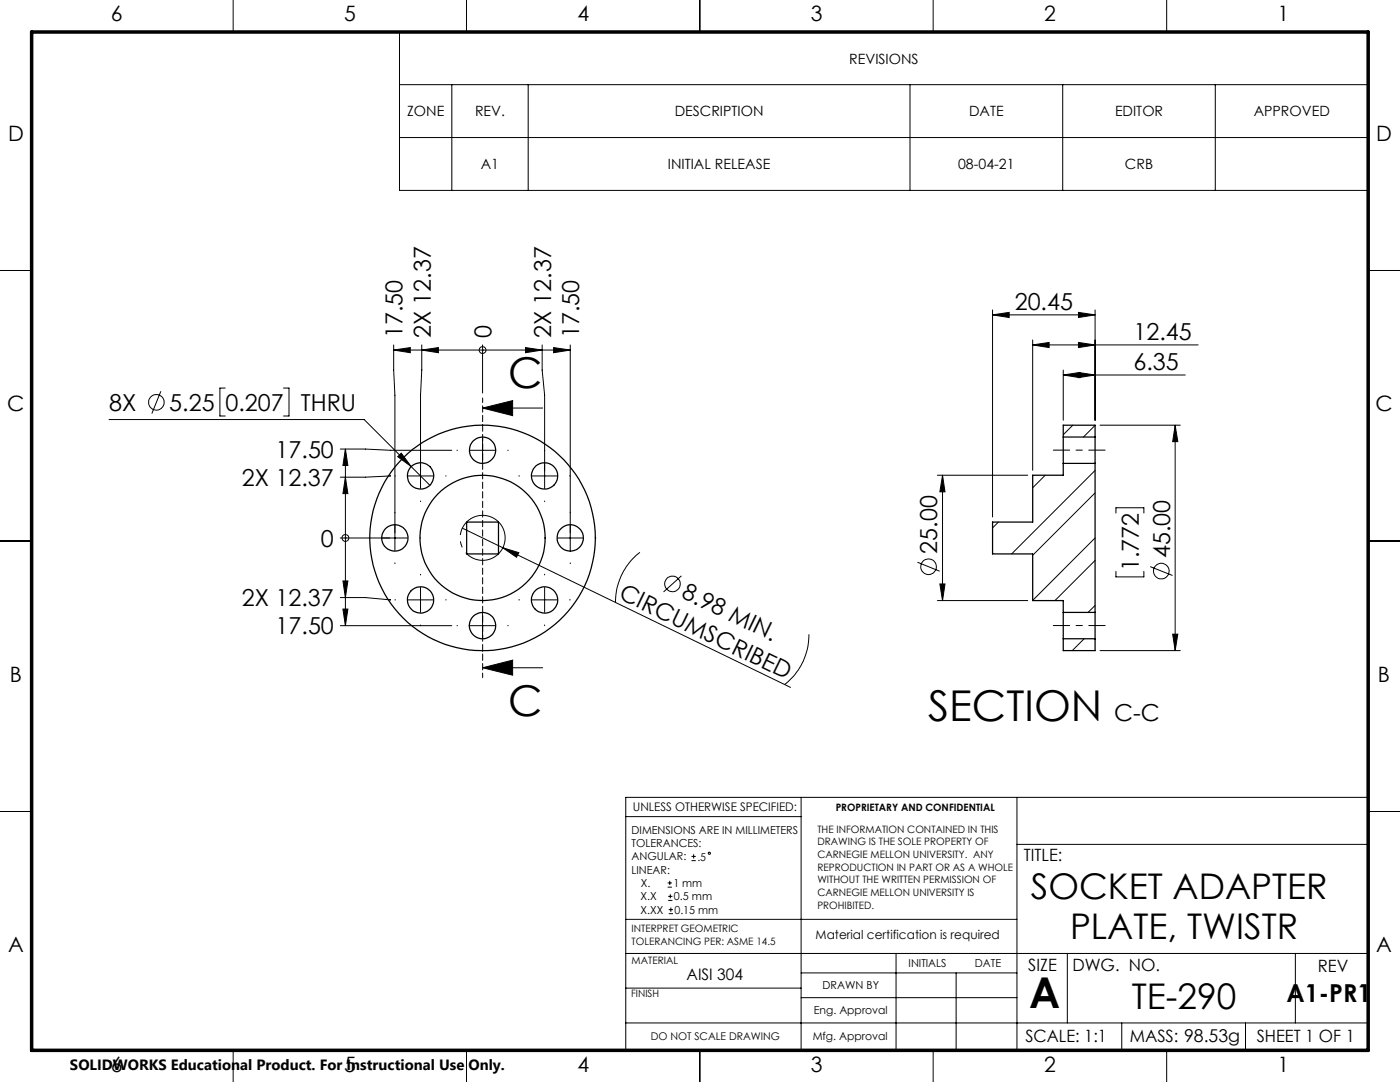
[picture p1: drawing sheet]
<svg xmlns="http://www.w3.org/2000/svg" width="279mm" height="216mm" viewBox="0 0 279 216" stroke-linecap="round" stroke-linejoin="round" font-family="sans-serif">
<g fill="none" stroke="#000" stroke-width=".2">
<path d="M46.5 0v6.4M79.7 6.4h193.3v31.6h-193.3zM79.7 16.9h193.3M90.2 16.9v21.1M93.1 0v6.4M105.4 16.9v21.1M139.7 0v6.4M181.6 16.9v21.1M186.2 0v6.4M212.1 16.9v21.1M232.8 0v6.4M242.5 16.9v21.1"/>
<path d="M79.7 27.4h193.3M0 54h6.3M273 54h6.4M32.1 78.1l-1.8 4.4M44.9 77.4h-1v5.6h1M56.6 77.4h1.1v5.6h-1.1M78.6 69.8l3.3-.4v1zM78.6 69.8h35.2M78.6 68.8v5l.2 5v31.1M84.2 69.8l3.3-.4v1zM84.2 68.8v5l-.3 5v18.7M96.3 69.8h.1"/>
<path d="M96.3 68.8v9.6M104.9 69.4l3.3 .4-3.3 .6zM108.2 68.8v5l.5 5v18.7M110.5 69.4l3.3 .4-3.3 .6zM113.8 68.8v41.1M198.1 62.8l3.3-.5v1.1zM198.1 61.8v41.4M198.1 62.8h20.4M206.1 67.8v26M206.1 68.8h33M206.1 68.8l3.3-.5v1.1zM212.2 74.8l3.3-.5v1.1z"/>
<path d="M212.2 73.8v10.1M212.2 74.8h24.3M215.2 74.3l3.3 .5-3.3 .6zM215.2 68.3l3.3 .5-3.3 .6zM215.2 62.3l3.3 .5-3.3 .6zM218.5 61.8v22.1M21.8 83.7h50.9l13.1 13.1M67.9 89.6h5l5 .3h12.3M68.9 89.6v35.2M68.9 95.2l.5 3.3h-1zM68.9 89.6l.5 3.3h-1zM77.8 95h.1l-5 .2h-5"/>
<path d="M78.8 95h.1M79.4 91.1l.7-.7 2 2.7zM81.4 95h5M83.9 100v.1M88.9 95h.1M91.2 89.9h.1M93.8 89.9h5M96.3 84.7v.1M96.3 87.3v5M96.3 94.8v.2M96.3 81.4l6-1.5v3zM96.3 81.4h12"/>
<path d="M101.3 89.9h.1M103.5 95h.2M106.2 95h5M108.7 100v.1M113.7 95h.1M187.1 94.8h18M188.1 94.8l.5 3.3h-1zM188.1 94.8v25M208.6 94.8l-2.5 2.5M214.1 84.8l-1.9 1.9M218.5 93.9l-16.6 16.6M218.5 84.9l-2.3 2.3"/>
<path d="M218.5 98.4l-12.4 12.4M219.5 84.8h16M234.5 84.8l.6 3.3h-1.1zM234.5 84.8v45M0 107.9h6.4M67.9 107.4h13.4M67.9 119.2h5l5 .5h-.1M68.4 115.9h1l-.5 3.3zM68.9 107.4h.1M78.8 119.7h.1M78.8 112.3v.2M81.4 119.7h5"/>
<path d="M83.8 107.4h.1M83.9 114.6v.1M83.9 117.2v5M88.9 119.7h.1M92.3 105.4l65.5 31.8M96.3 119.7v.1M100.3 109.3l3.2 1-.4 .9zM103.5 119.7h.2M106.2 119.7h5M108.7 107.4h.1M108.7 114.6v.1M108.7 117.2v5"/>
<path d="M111.3 107.4h5M113.7 119.7h.1M113.8 112.3v.2M118.8 107.4h.1M127.7 110.2a12.6 12.6 0 0 0-4.9 10.1M136 114.9l-3.6 3.2M183.1 112.2l4.4 1.8M187.1 119.8h18M187.6 116.5h1l-.5 3.3zM199.2 104.2l-1.1 1.1M218.5 107.4l-12.4 12.4M218.5 111.8l-8 8"/>
<path d="M222.7 102.4v-1.1h5.6v1.1M222.7 114v1.1h5.6v-1.1M229.6 113.1l4.4 1.7M273 107.9h6.4M67.9 124.8h22.3M68.4 121.5h1l-.5 3.3zM83.9 124.7v.1M91.2 124.8h.1M93.8 124.8h5M96.3 122.3v5.1M96.3 129.8v.2M96.3 133.2l6-1.5v3z"/>
<path d="M96.3 133.2h12M101.3 124.8h.1M108.7 124.7v.1M161.4 126.6a12.3 12.3 0 0 1-4.8 10M216.4 127.5l-2.4 2.3M218.5 120.8l-1.4 1.4M219.5 129.8h16M234 126.5h1.1l-.6 3.3zM159.9 159.1v50.3M203 159.1v50.3M273 159.1h-148.1v50.5M0 161.9h6.3"/>
<path d="M124.9 162.9h35M133.2 177h.9M133.2 176.2h.9M133.3 179.7h.9M133.3 178.9h.9M133.7 175.8v.8M133.8 178.4v.8M138 171.7h.9M138 170.9h.9M138.4 170.5v.8M203 168.5h70M273 161.9h6.4"/>
<path d="M124.9 197.2h35M124.9 190.3h148.1M124.9 183.4h78.1M133.5 182.3h.8M133.5 181.5h.8M133.9 181.1v.8M159.9 199.1h43.1M159.9 194.1h43.1M178.8 190.3v19.1M190.8 194.1v15.3M213 190.3v13.8M258.5 190.3v13.8"/>
<path d="M46.5 209.6v6.3M93.1 209.6v6.3M124.9 204.1h148.1M139.7 209.6v6.3M186.2 209.6v6.3M223.9 204.1v5.4M232.8 209.6v6.3M248.6 204.1v5.4"/>
<circle cx="96.3" cy="69.8" r=".69"/>
<circle cx="31.2" cy="80.3" r="1.55"/>
<circle cx="68.9" cy="107.3" r=".68"/>
<circle cx="134.2" cy="116.5" r="1.55"/>
<circle cx="185.3" cy="113.1" r="1.55"/>
<circle cx="231.8" cy="113.9" r="1.55"/>
<circle cx="141.6" cy="170.3" r=".21"/>
</g>
<path d="M100.6 106a4.5 4.5 0 0 0-7.5-1.8 4.5 4.5 0 0 0 2 7.4 4.5 4.5 0 0 0 5.6-5.3l-.1-.3" fill="none" stroke="#000" stroke-width=".2" stroke-dasharray="15.2 1.3 1.3 1.3" stroke-dashoffset="3" stroke-linecap="butt"/>
<path d="M220.6 89.8h-10.4M220.6 124.8h-10.4" fill="none" stroke="#000" stroke-width=".2" stroke-dasharray="15.2 1.3 1.3 1.3" stroke-dashoffset="12"/>
<path d="M96.3 79.4v55.8" fill="none" stroke="#000" stroke-width=".2" stroke-dasharray="1.3 .6" stroke-dashoffset=".4"/>
<path d="M6.3 6.4h266.7v203.2h-266.7z" fill="none" stroke="#000" stroke-width=".7"/>
<g fill="#000">
<path d="M100.3 109.3l3.2 1-.4 .9z"/>
<path d="M84.2 69.8l3.3-.4v1zM104.9 69.4l3.3 .4-3.3 .6zM110.5 69.4l3.3 .4-3.3 .6zM78.6 69.8l3.3-.4v1z"/>
<path d="M215.2 74.3l3.3 .5-3.3 .6zM212.2 74.8l3.3-.5v1.1z"/>
<path d="M68.9 95.2l.5 3.3h-1zM68.9 89.6l.5 3.3h-1zM68.4 115.9h1l-.5 3.3zM68.4 121.5h1l-.5 3.3z"/>
<path d="M80.1 90.4l-.7 .7 2.7 2zM206.1 68.8l3.3-.5v1.1zM215.2 68.3l3.3 .5-3.3 .6zM198.1 62.8l3.3-.5v1.1zM215.2 62.3l3.3 .5-3.3 .6z"/>
<path d="M96.3 81.4l6-1.5v3zM96.3 133.2l6-1.5v3z"/>
<path d="M188.1 94.8l.5 3.3h-1zM187.6 116.5h1l-.5 3.3zM234.5 84.8l.6 3.3h-1.1zM234 126.5h1.1l-.6 3.3z"/>
</g>
<g fill="none" stroke="#000" stroke-width=".25">
<path d="M212.2 87.2v5.3M212.2 92.5v2.3h-6.1v9.4h-8v6.3h8v9.3h6.1v2.4M212.2 87.2v-2.4h6.3v2.4M212.2 92.5h6.3M212.2 87.2h6.3M218.5 87.2v5.3M218.5 92.5v29.7M93.1 104.2h6.4v6.3h-6.4zM212.2 122.2v5.3M212.2 127.5v2.3h6.3v-2.3M212.2 127.5h6.3M212.2 122.2h6.3"/>
<path d="M218.5 122.2v5.3"/>
<circle cx="83.9" cy="95" r="2.63"/>
<circle cx="96.3" cy="89.8" r="2.62"/>
<circle cx="108.7" cy="95" r="2.62"/>
<circle cx="78.8" cy="107.3" r="2.63"/>
<circle cx="83.9" cy="119.7" r="2.62"/>
<circle cx="96.3" cy="107.3" r="12.5"/>
<circle cx="96.3" cy="107.3" r="22.5"/>
<circle cx="108.7" cy="119.7" r="2.63"/>
<circle cx="113.8" cy="107.3" r="2.63"/>
<circle cx="96.3" cy="124.8" r="2.63"/>
</g>
<g font-size="8.5">
<text x="101.4" y="77.4">C</text>
<text x="101.4" y="142.9">C</text>
<text x="185.2" y="143.9">SECTION</text>
<text x="205.4" y="201.2">A</text>
</g>
<g font-size="7.1">
<text x="205.7" y="179.4">SOCKET ADAPTER</text>
<text x="213.5" y="187.4">PLATE, TWISTR</text>
<text x="225.9" y="201.3">TE-290</text>
</g>
<text font-size="4.9" x="256.8" y="199.9">A1-PR1</text>
<g font-size="4.7">
<text x="202.5" y="61.8">20.45</text>
<text x="80.3" y="67.5" transform="rotate(-90 80.3 67.5)">17.50</text>
<text x="86" y="67.5" transform="rotate(-90 86 67.5)">2X 12.37</text>
<text x="98.1" y="67.5" transform="rotate(-90 98.1 67.5)">0</text>
<text x="110" y="67.5" transform="rotate(-90 110 67.5)">2X 12.37</text>
<text x="115.6" y="67.5" transform="rotate(-90 115.6 67.5)">17.50</text>
<text x="226.2" y="67.8">12.45</text>
<text x="226.2" y="73.8">6.35</text>
<text x="21.8" y="82">8X</text>
<text x="33.8" y="82">5.25</text>
<text x="45" y="82">0.207</text>
<text x="60" y="82">THRU</text>
<text x="55" y="91.3">17.50</text>
<text x="48.3" y="97">2X 12.37</text>
<text x="64.1" y="109.1">0</text>
<text x="187" y="110.5" transform="rotate(-90 187 110.5)">25.00</text>
<text x="233.5" y="111.4" transform="rotate(-90 233.5 111.4)">45.00</text>
<text x="123.3" y="119.3" transform="rotate(26 123.3 119.3)">CIRCUMSCRIBED</text>
<text x="135.8" y="119.2" transform="rotate(26 135.8 119.2)">8.98 MIN.</text>
<text x="227.3" y="114" transform="rotate(-90 227.3 114)">1.772</text>
<text x="48.3" y="121">2X 12.37</text>
<text x="55" y="126.6">17.50</text>
<text x="222.3" y="143.9">C-C</text>
</g>
<g font-size="4.2">
<text x="22.1" y="4.3">6</text>
<text x="68.7" y="4.3">5</text>
<text x="115.2" y="4.3">4</text>
<text x="161.8" y="4.3">3</text>
<text x="208.4" y="4.3">2</text>
<text x="254.9" y="4.3">1</text>
<text x="1.6" y="28.1">D</text>
<text x="274.6" y="28.1">D</text>
<text x="1.5" y="82.1">C</text>
<text x="274.5" y="82.1">C</text>
<text x="2" y="136">B</text>
<text x="275" y="136">B</text>
<text x="1.6" y="190">A</text>
<text x="274.7" y="190">A</text>
<text x="22.1" y="213.8">6</text>
<text x="68.7" y="213.8">5</text>
<text x="115.2" y="213.8">4</text>
<text x="161.8" y="213.8">3</text>
<text x="208.4" y="213.8">2</text>
<text x="254.9" y="213.8">1</text>
</g>
<g font-size="3.4">
<text x="204.3" y="171.7">TITLE:</text>
<text x="205.2" y="193.7">SIZE</text>
<text x="214" y="193.8">DWG. NO.</text>
<text x="263" y="193.9">REV</text>
<text x="204.7" y="207.8">SCALE: 1:1</text>
<text x="225.5" y="207.8">MASS: 98.53g</text>
<text x="250.8" y="207.8">SHEET 1 OF 1</text>
</g>
<text font-size="3.2" x="137" y="195.5">AISI 304</text>
<text font-size="3" x="14" y="213.5">SOLIDWORKS Educational Product. For Instructional Use Only.</text>
<g font-size="2.8">
<text x="169.5" y="12.7">REVISIONS</text>
<text x="81.3" y="23.2">ZONE</text>
<text x="94.8" y="23.2">REV.</text>
<text x="134.7" y="23.2">DESCRIPTION</text>
<text x="193.4" y="23.2">DATE</text>
<text x="222.5" y="23.2">EDITOR</text>
<text x="250.2" y="23.2">APPROVED</text>
<text x="96" y="33.7">A1</text>
<text x="133.3" y="33.7">INITIAL RELEASE</text>
<text x="191.2" y="33.7">08-04-21</text>
<text x="224.5" y="33.7">CRB</text>
</g>
<text font-size="2.5" x="162.8" y="187.4">Material certification is required</text>
<text font-size="2.4" x="126.3" y="161.8">UNLESS OTHERWISE SPECIFIED:</text>
<g font-size="2.2">
<text x="126" y="166.4">DIMENSIONS ARE IN MILLIMETERS</text>
<text x="126" y="169.1">TOLERANCES:</text>
<text x="126" y="171.7">ANGULAR:</text>
<text x="139.2" y="171.7">.5</text>
<text x="126" y="174.4">LINEAR:</text>
<text x="127.9" y="179.7">X.X</text>
<text x="127.9" y="177">X.</text>
<text x="134.4" y="177">1 mm</text>
<text x="134.5" y="179.7">0.5 mm</text>
<text x="127.9" y="182.3">X.XX</text>
<text x="134.6" y="182.3">0.15 mm</text>
<text x="164.1" y="197.4">DRAWN BY</text>
<text x="181.3" y="193">INITIALS</text>
<text x="194.5" y="193">DATE</text>
<text x="162.4" y="202.2">Eng. Approval</text>
<text x="162.2" y="207.4">Mfg. Approval</text>
</g>
<text font-size="2.1" x="129.9" y="207.5">DO NOT SCALE DRAWING</text>
<g font-size="2">
<text x="166.8" y="161.8">PROPRIETARY AND CONFIDENTIAL</text>
<text x="163.1" y="166.2">THE INFORMATION CONTAINED IN THIS</text>
<text x="163.1" y="168.7">DRAWING IS THE SOLE PROPERTY OF</text>
<text x="163.1" y="171.2">CARNEGIE MELLON UNIVERSITY. ANY</text>
<text x="163.1" y="173.7">REPRODUCTION IN PART OR AS A WHOLE</text>
<text x="163.1" y="176.3">WITHOUT THE WRITTEN PERMISSION OF</text>
<text x="163.1" y="178.8">CARNEGIE MELLON UNIVERSITY IS</text>
<text x="163.1" y="181.3">PROHIBITED.</text>
<text x="126" y="186.1">INTERPRET GEOMETRIC</text>
<text x="126" y="188.6">TOLERANCING PER: ASME 14.5</text>
<text x="126" y="192.3">MATERIAL</text>
<text x="126" y="199">FINISH</text>
</g>
</svg>
